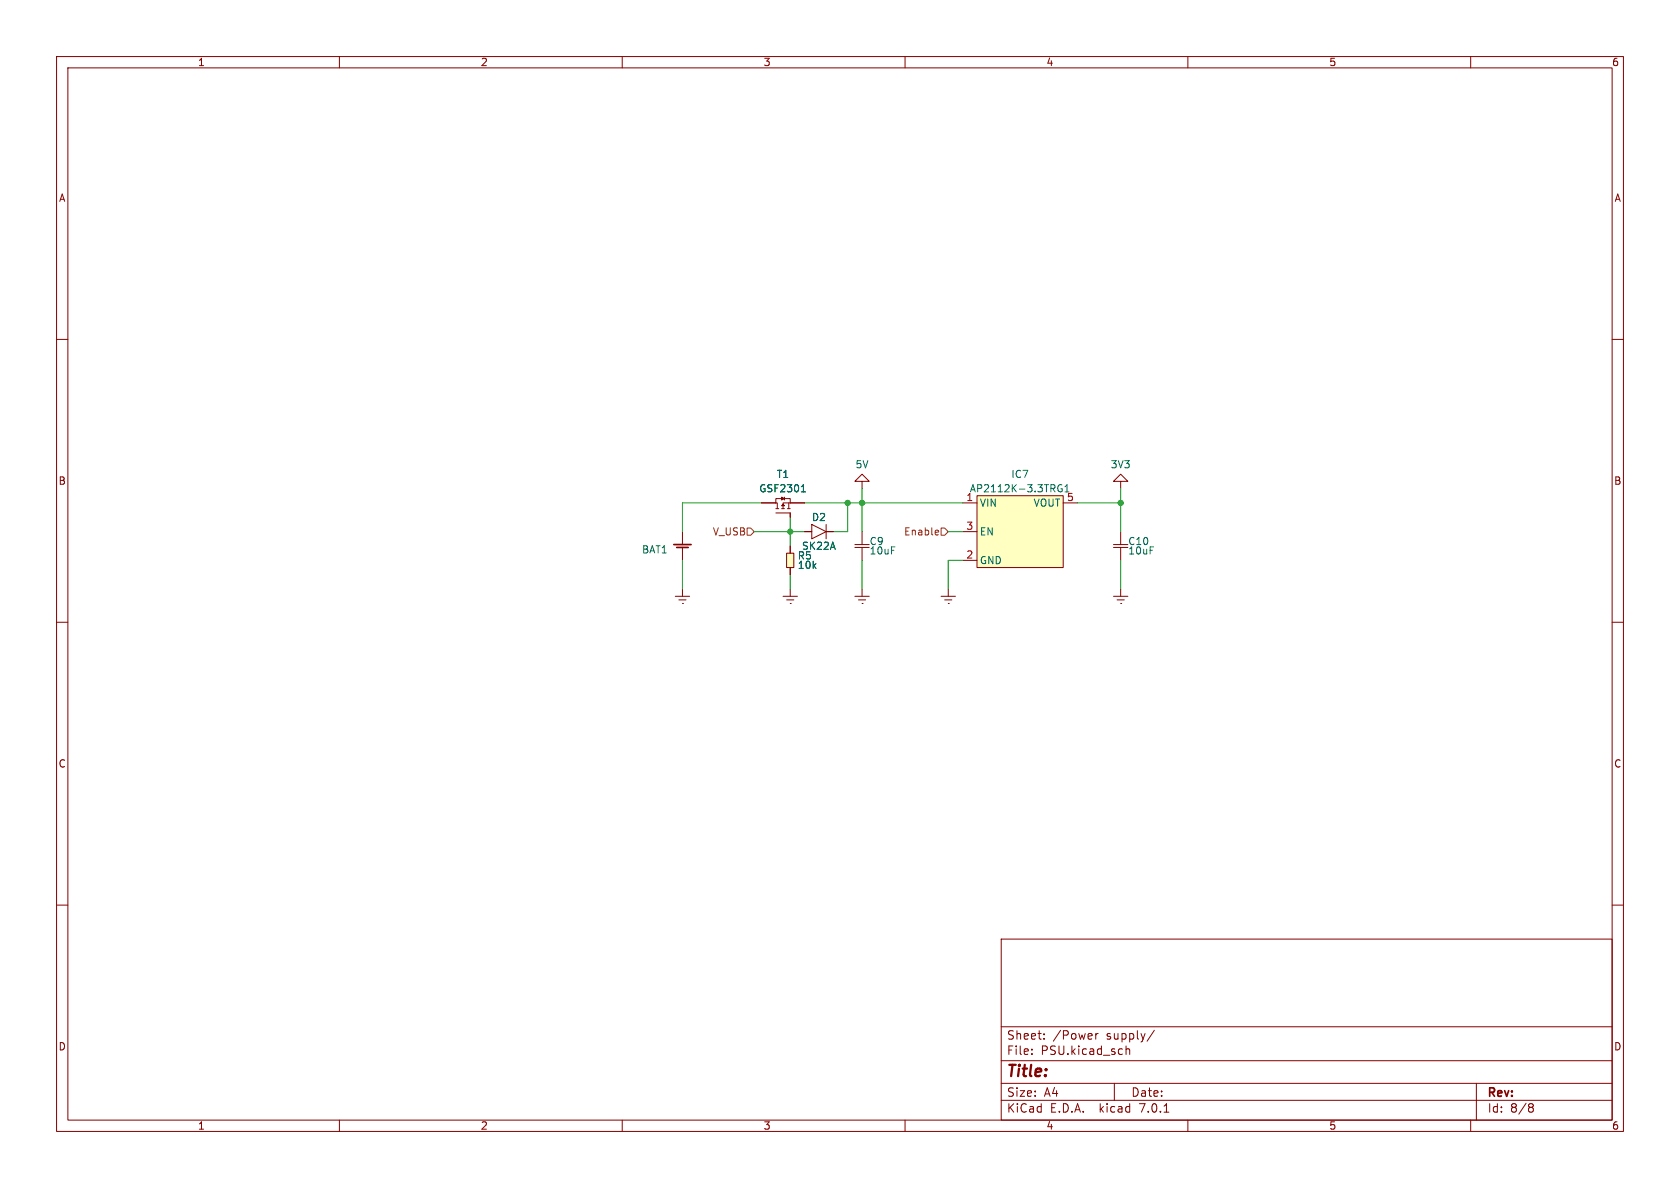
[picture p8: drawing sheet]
<svg xmlns="http://www.w3.org/2000/svg" width="297mm" height="210mm" viewBox="0 0 297 210" stroke-linecap="round" stroke-linejoin="round" font-family="sans-serif">
<g fill="none" stroke="#840000" stroke-width=".18">
<path d="M10 10h277v190h-277zM12 12h273v186h-273zM60 10v2M110 10v2M160 10v2M210 10v2M260 10v2M10 60h2M285 60h2M120.6 94v2.3M120.6 96.7v2.4M134.6 88.9h2.6"/>
<path d="M137.2 88.9h.2v1M137.2 88.9v-.8h2.5v.8M137.2 90.7h2.5v.7M137.2 89.9h.5M138.2 89.4l.2-.2 .3 .2zM138.2 89.9h.5M138.7 87.9v.5M139.1 97.8h1.2v2.5h-1.2zM139.2 89.9h.5M139.4 88.9v1M139.7 88.9h-1.3v1M139.7 96.5v1.3"/>
<path d="M139.7 88.9h2.5M142.2 94h1.3M143.5 92.7l2.5 1.3-2.5 1.3zM146 92.7v2.6M146 94h1.3M151.1 96.8h2.6M151.1 96.3h2.6M152.4 85.1h1.3l-1.3-1.3-1.3 1.3h1.3v1.3M152.4 94v2.3M152.4 96.7v2.4M170.2 94h2.5M170.2 88.9h2.5"/>
<path d="M170.2 99.1h2.5M172.7 87.6h15.3v12.7h-15.3zM188 88.9h2.5M196.8 96.8h2.6M196.8 96.3h2.6M198.1 85.1h1.3l-1.3-1.3-1.3 1.3h1.3v1.3M198.1 94v2.3M198.1 96.7v2.4M10 110h2M119.4 105.4h2.5M120 106h1.3M120.6 106.7h.1"/>
<path d="M120.6 104.1v1.3M138.4 105.4h2.6M139.1 106h1.2M139.7 106.7h.1M139.7 100.3v1.3M139.7 104.1v1.3M151.1 105.4h2.6M151.8 106h1.2M152.4 106.7h.1M152.4 104.1v1.3M166.4 105.4h2.5M167 106h1.3"/>
<path d="M167.6 106.7h.1M167.6 104.1v1.3M196.8 105.4h2.6M197.5 106h1.3M198.1 106.7h.1M198.1 104.1v1.3M285 110h2M10 160h2M285 160h2M177 166h108v32h-108zM60 198v2M110 198v2"/>
<path d="M160 198v2M177 194.5h108M177 191.5h108M177 187.5h108M177 181.5h108M182.4 186.3v.1M182.4 185.5v.1M184.6 183.6v.1M184.6 182.8v.1M193.7 182.7v1M194.1 182.7l-.2 .1-.2 .2M197 191.5v3"/>
<path d="M199.1 184.9v1.5M199.1 185.5l.2-.1 .3 .1 .1 .9M204.1 182.1l-1.3 2M205.8 196.6h.8M210 198v2M260 198v2M261 191.5v6.5M270.5 195.1l.4 .1 .2 .2-.3 .3M270.5 195.7h.3M270.8 195.7l.2 .2 .1 .4-.2 .2-.4 .1"/>
</g>
<path d="M119.1 96.3h3.1M119.6 96.8h2.1" fill="none" stroke="#840000" stroke-width=".3"/>
<g fill="#ffffc2" stroke="#ffffc2" stroke-width=".18">
<path d="M139.1 97.8h1.2v2.5h-1.2z"/>
<path d="M172.7 87.6h15.3v12.7h-15.3z"/>
</g>
<path d="M138.2 87.9l.5 .2-.5 .3z" fill="#840000" stroke="#840000" stroke-width=".18"/>
<path d="M141.7 86.9h.7M141.9 85.9l.1-.2v1.2M187.7 85.7a.59 .59 0 0 0-.7 .6 .59 .59 0 0 0 .7 .6l.1-.5h-.3M188.3 86l.3-.3v1.2" fill="none" stroke="#006464" stroke-width=".18"/>
<path d="M132.1 93.3h.6l.6 .7-.6 .6h-.6zM165.8 93.7l.1 .3-.6 .1M165.9 94.5l-.1 .1M166.4 93.3h.6l.6 .7-.6 .6h-.6z" fill="none" stroke="#725600" stroke-width=".18"/>
<g fill="none" stroke="#009600" stroke-width=".18">
<path d="M120.6 99.1v5M133.3 94h8.9M134.6 88.9h-14v5.1M139.7 91.4v5.1M142.2 88.9h28M149.9 88.9v5.1h-2.6M152.4 86.4v7.6M152.4 99.1v5M167.6 94h2.6M170.2 99.1h-2.6v5M190.5 88.9h7.6M198.1 86.4v7.6"/>
<path d="M198.1 99.1v5M139.7 101.6v2.5"/>
</g>
<g fill="#009600" stroke="#009600" stroke-width=".18">
<circle cx="139.7" cy="94" r=".46"/>
<circle cx="152.4" cy="88.9" r=".46"/>
<circle cx="149.9" cy="88.9" r=".46"/>
<circle cx="198.1" cy="88.9" r=".46"/>
</g>
<text font-size="2.8" fill="#840000" x="178" y="190.8">Title:</text>
<g font-size="2.1" fill="#840000">
<text x="178" y="183.9">Sheet:</text>
<text x="186.2" y="183.9">/Power</text>
<text x="195.6" y="183.9">supply/</text>
<text x="178" y="186.6">File:</text>
<text x="184" y="186.6">PSU.kicad_sch</text>
<text x="178" y="196.8">KiCad</text>
<text x="178" y="194">Size:</text>
<text x="184.6" y="194">A4</text>
<text x="185.7" y="196.8">E.D.A.</text>
<text x="194.4" y="196.8">kicad</text>
<text x="200" y="194">Date:</text>
<text x="201.5" y="196.8">7.0.1</text>
<text x="263" y="194.2">Rev:</text>
<text x="263" y="196.8">Id:</text>
<text x="267" y="196.8">8/8</text>
</g>
<g font-size="1.8" fill="#840000">
<text x="35" y="11.8">1</text>
<text x="85" y="11.8">2</text>
<text x="135" y="11.8">3</text>
<text x="185" y="11.8">4</text>
<text x="235" y="11.8">5</text>
<text x="285" y="11.8">6</text>
<text x="10.4" y="35.8">A</text>
<text x="285.4" y="35.8">A</text>
<text x="10.3" y="85.8">B</text>
<text x="285.3" y="85.8">B</text>
<text x="10.3" y="135.8">C</text>
<text x="285.3" y="135.8">C</text>
<text x="10.3" y="185.8">D</text>
<text x="285.3" y="185.8">D</text>
<text x="35" y="199.8">1</text>
<text x="85" y="199.8">2</text>
<text x="135" y="199.8">3</text>
<text x="185" y="199.8">4</text>
<text x="235" y="199.8">5</text>
<text x="285" y="199.8">6</text>
</g>
<g font-size="1.8" fill="#006464">
<text x="151.2" y="82.9">5V</text>
<text x="196.3" y="82.9">3V3</text>
<text x="134.2" y="87.2">GSF2301</text>
<text x="137.3" y="84.6">T1</text>
<text x="171.4" y="87.2">AP2112K-3.3TRG1</text>
<text x="173.2" y="89.7">VIN</text>
<text x="178.7" y="84.6">IC7</text>
<text x="182.6" y="89.7">VOUT</text>
<text x="188.6" y="88.6">5</text>
<text x="143.5" y="92.3">D2</text>
<text x="173.2" y="94.8">EN</text>
<text x="113.4" y="98">BAT1</text>
<text x="141" y="99.1">R5</text>
<text x="141" y="100.7">10k</text>
<text x="141.7" y="97.3">SK22A</text>
<text x="153.7" y="96.5">C9</text>
<text x="153.7" y="98.2">10uF</text>
<text x="173.2" y="99.9">GND</text>
<text x="199.4" y="96.5">C10</text>
<text x="199.4" y="98.2">10uF</text>
</g>
<g font-size="1.8" fill="#a90000">
<text x="170.8" y="88.6">1</text>
<text x="170.8" y="93.7">3</text>
<text x="170.8" y="98.8">2</text>
</g>
<g font-size="1.8" fill="#725600">
<text x="125.9" y="94.8">V_USB</text>
<text x="159.7" y="94.8">Enable</text>
</g>
</svg>
